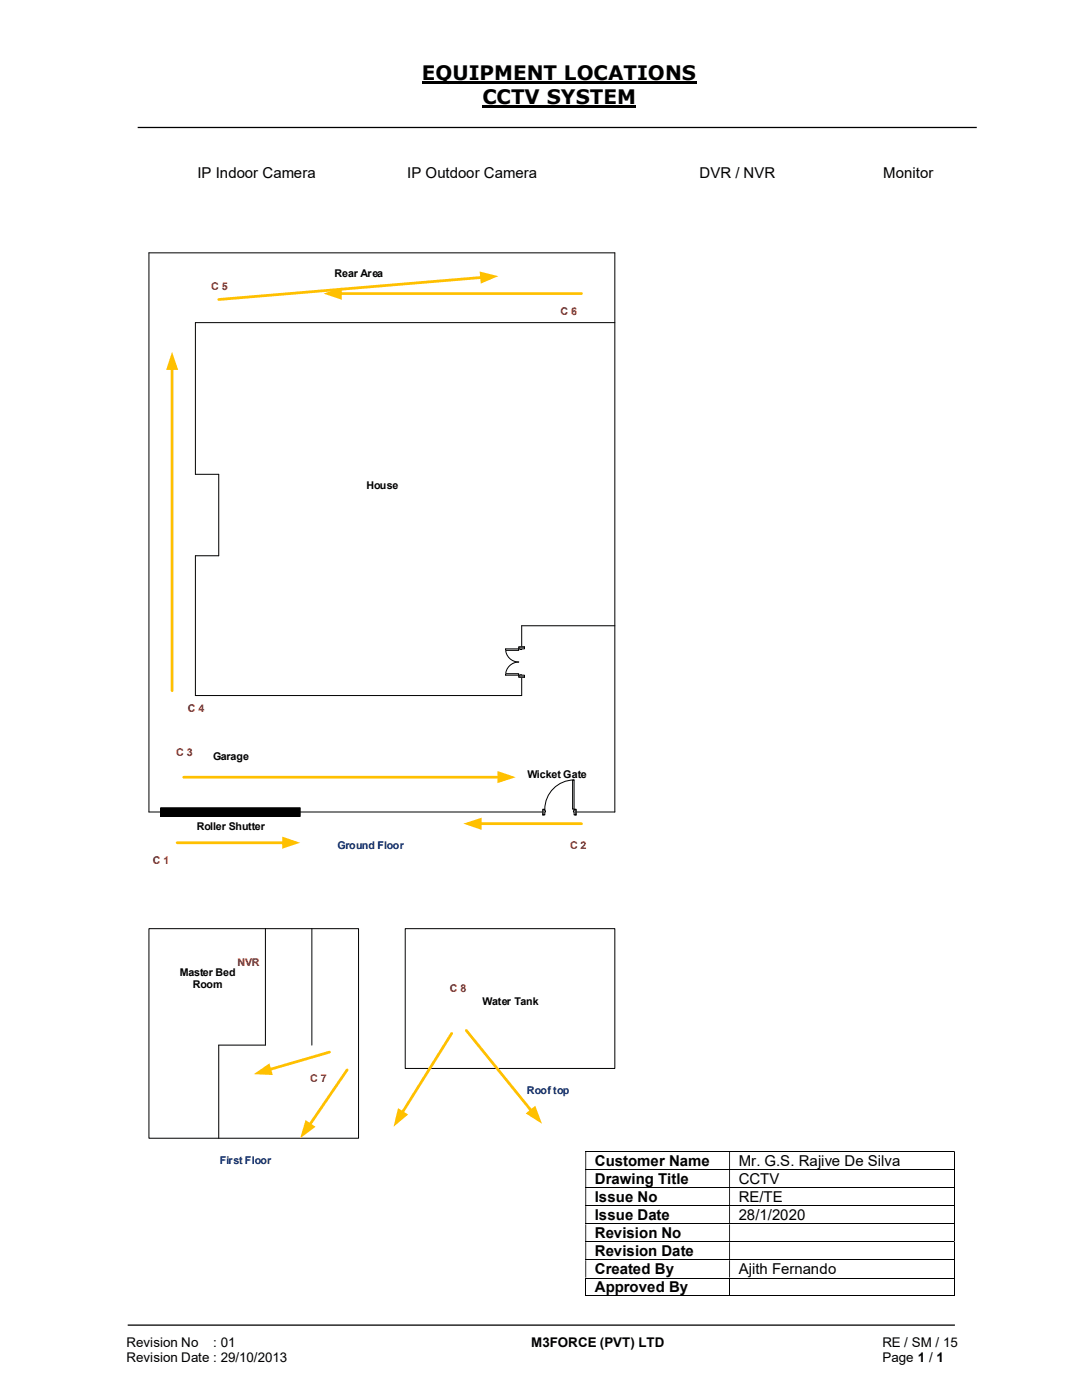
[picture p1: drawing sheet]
<svg xmlns="http://www.w3.org/2000/svg" width="216mm" height="279mm" viewBox="0 0 216 279" stroke-linecap="round" stroke-linejoin="round" font-family="sans-serif">
<path d="M84.2 16.5h54.8M96.3 21.3h30.7" fill="none" stroke="#000" stroke-width=".42"/>
<path d="M27.5 25.4h167.4M25.5 264.5h165" fill="none" stroke="#000" stroke-width=".25"/>
<g fill="none" stroke="#000" stroke-width=".2">
<path d="M116.8 229.8h73.6M116.8 233.4h73.6M116.8 237h73.6M190.5 229.9v3.4M190.5 233.5v3.4M190.5 237.1v3.4M116.8 240.6h73.6M116.8 244.3h73.6M116.8 247.8h73.6M116.8 251.4h73.6M116.8 255.1h73.6M116.8 258.6h28.7"/>
<path d="M116.9 255.1v3.6M145.6 255.1v3.6M145.7 258.6h44.7M190.5 240.7v3.5M190.5 244.3v3.4M190.5 247.9v3.4M190.5 251.5v3.5M190.5 255.1v3.6"/>
</g>
<g fill="#000">
<path d="M190.4 229.7h.1v.2h-.1zM116.8 229.9h.2v3.4h-.2zM145.5 229.9h.2v3.4h-.2z" fill-rule="evenodd"/>
<path d="M190.4 233.3h.1v.2h-.1zM116.8 233.5h.2v3.4h-.2zM145.5 233.5h.2v3.4h-.2z" fill-rule="evenodd"/>
<path d="M190.4 236.9h.1v.2h-.1zM116.8 237.1h.2v3.4h-.2zM145.5 237.1h.2v3.4h-.2z" fill-rule="evenodd"/>
<path d="M190.4 240.5h.1v.2h-.1zM116.8 240.7h.2v3.5h-.2zM145.5 240.7h.2v3.5h-.2z" fill-rule="evenodd"/>
<path d="M190.4 244.2h.1v.1h-.1zM116.8 244.3h.2v3.4h-.2zM145.5 244.3h.2v3.4h-.2z" fill-rule="evenodd"/>
<path d="M190.4 247.7h.1v.2h-.1zM116.8 247.9h.2v3.4h-.2zM145.5 247.9h.2v3.4h-.2z" fill-rule="evenodd"/>
<path d="M190.4 251.3h.1v.2h-.1zM116.8 251.5h.2v3.5h-.2zM145.5 251.5h.2v3.5h-.2z" fill-rule="evenodd"/>
</g>
<path d="M190.4 255h.1v.1h-.1zM190.4 258.6h.1v.1h-.1z" fill="#000"/>
<path d="M29.7 185.3h41.8v41.9h-41.8z" fill="#fff"/>
<path d="M29.7 50.5h93v111.6h-93zM122.7 64.4h-83.7v30.3h4.6v16.2h-4.6v27.9h65.1v-13.9h18.6M32 161.2h27.9v1.7h-27.9zM29.7 185.3h41.8v41.9h-41.8zM53 185.3v23.3h-9.4v18.6M62.2 185.3v23.3" fill="none" stroke="#000" stroke-width=".2"/>
<path d="M32 161.2h27.9v1.7h-27.9z" fill-rule="evenodd" fill="#000"/>
<path d="M67.9 58.6h48.1" fill="none" stroke="#ffc000" stroke-width=".55"/>
<path d="M64.6 58.6l3.6-1.2v2.4z" fill="#ffc000"/>
<path d="M108.3 161.5h6.6v1.2h-6.6z" fill="#fff"/>
<path d="M108.3 161.5h6.6v1.2h-6.6z" fill="none" stroke="#fff" stroke-width=".2"/>
<path d="M114.6 161.5v1.1h.3v-1.1zM108.3 161.5h.4v1.1h-.4z" fill-rule="evenodd" fill="#fff"/>
<path d="M108.7 161.8v-.3h-.4v1.1h.4v-.5M114.6 161.8v-.3h.3v1.1h-.3v-.5" fill="none" stroke="#000" stroke-width=".2"/>
<path d="M114.4 161.8v.3h.2v-.3zM108.7 161.8h.1v.3h-.1z" fill-rule="evenodd" fill="#fff"/>
<path d="M114.6 155.7a5.9 5.9 0 0 0-5.9 5.8M108.3 161.5v1.1M108.7 161.8h.1v.3h-.1M114.6 161.8h-.2v.3h.2M114.9 161.5v1.1" fill="none" stroke="#000" stroke-width=".2"/>
<path d="M114.3 155.7h.3v5.8h-.3z" fill-rule="evenodd" fill="#fff"/>
<path d="M114.3 155.7h.3v5.8h-.3z" fill="none" stroke="#000" stroke-width=".2"/>
<path d="M80.9 185.3h41.8v27.9h-41.8z" fill="#fff"/>
<path d="M80.9 185.3h41.8v27.9h-41.8z" fill="none" stroke="#000" stroke-width=".2"/>
<path d="M96.1 55.4l-52.5 4.4" fill="none" stroke="#ffc000" stroke-width=".55"/>
<path d="M95.7 54.2l3.7 .9-3.5 1.5z" fill="#ffc000"/>
<path d="M34.3 73.5v64.3" fill="none" stroke="#ffc000" stroke-width=".55"/>
<path d="M34.3 70.2l1.3 3.6h-2.5z" fill="#ffc000"/>
<path d="M95.8 164.4h20.2" fill="none" stroke="#ffc000" stroke-width=".55"/>
<path d="M92.5 164.4l3.6-1.2v2.4z" fill="#ffc000"/>
<path d="M36.7 155.1h62.9" fill="none" stroke="#ffc000" stroke-width=".55"/>
<path d="M99.3 153.9l3.6 1.2-3.6 1.2z" fill="#ffc000"/>
<path d="M35.3 168.2h21.3" fill="none" stroke="#ffc000" stroke-width=".55"/>
<path d="M56.3 167l3.6 1.2-3.6 1.2z" fill="#ffc000"/>
<path d="M65.7 210l-11.9 3.4" fill="none" stroke="#ffc000" stroke-width=".55"/>
<path d="M50.6 214.4l3.2-2.2 .6 2.3z" fill="#ffc000"/>
<path d="M93 205.7l13 16" fill="none" stroke="#ffc000" stroke-width=".55"/>
<path d="M104.9 222.2l1.9-1.5 1.4 3.6z" fill="#ffc000"/>
<path d="M90.1 206.2l-9.8 15.8" fill="none" stroke="#ffc000" stroke-width=".55"/>
<path d="M79.4 221.1l2 1.3-2.9 2.5z" fill="#ffc000"/>
<path d="M69.3 213.5l-7.5 11" fill="none" stroke="#ffc000" stroke-width=".55"/>
<path d="M61 223.5l1.9 1.4-3 2.3z" fill="#ffc000"/>
<path d="M103.5 129.1h1.2v6h-1.2z" fill-rule="evenodd" fill="#fff"/>
<path d="M103.5 129.1h1.2v6h-1.2z" fill="none" stroke="#fff" stroke-width=".2"/>
<path d="M103.5 129.1v.4h1.1v-.4zM103.5 134.7h1.1v.4h-1.1z" fill-rule="evenodd" fill="#fff"/>
<path d="M103.8 129.5h-.3v-.4h1.1v.4h-.5M103.8 134.7h-.3v.4h1.1v-.4h-.5" fill="none" stroke="#000" stroke-width=".2"/>
<path d="M103.8 129.5v.1h.3v-.1zM103.8 134.7h.3z" fill-rule="evenodd" fill="#fff"/>
<path d="M100.9 129.5a2.61 2.61 0 0 0 2.6 2.6 2.64 2.64 0 0 0-2.6 2.6M103.5 129.1h1.1M103.5 135.1h1.1M103.8 129.5v.1h.3v-.1M103.8 134.7h.3" fill="none" stroke="#000" stroke-width=".2"/>
<path d="M100.9 134.5h2.6v.2h-2.6z" fill="#fff"/>
<path d="M100.9 134.5h2.6v.2h-2.6z" fill="none" stroke="#000" stroke-width=".2"/>
<path d="M100.9 129.5h2.6v.3h-2.6z" fill="#fff"/>
<path d="M100.9 129.5h2.6v.3h-2.6z" fill="none" stroke="#000" stroke-width=".2"/>
<g font-size="4">
<text x="84.2" y="16">EQUIPMENT LOCATIONS</text>
<text x="96.3" y="20.8">CCTV SYSTEM</text>
</g>
<g font-size="3">
<text x="39.4" y="35.5">IP Indoor Camera</text>
<text x="81.3" y="35.5">IP Outdoor Camera</text>
<text x="139.6" y="35.5">DVR / NVR</text>
<text x="176.2" y="35.5">Monitor</text>
<text x="118.7" y="232.7">Customer Name</text>
<text x="147.4" y="232.7">Mr. G.S. Rajive De Silva</text>
<text x="118.7" y="236.3">Drawing Title</text>
<text x="118.7" y="239.9">Issue No</text>
<text x="147.4" y="236.3">CCTV</text>
<text x="147.4" y="239.9">RE/TE</text>
<text x="118.7" y="243.5">Issue Date</text>
<text x="147.4" y="243.5">28/1/2020</text>
<text x="118.7" y="247.1">Revision No</text>
<text x="118.7" y="250.7">Revision Date</text>
<text x="118.7" y="254.3">Created By</text>
<text x="118.7" y="257.9">Approved By</text>
<text x="147.4" y="254.3">Ajith Fernando</text>
</g>
<g font-size="2.7">
<text x="25.2" y="268.8">Revision No</text>
<text x="42.6" y="268.8">: 01</text>
<text x="106" y="268.8">M3FORCE (PVT) LTD</text>
<text x="176.1" y="268.8">RE / SM / 15</text>
<text x="25.2" y="271.8">Revision Date : 29/10/2013</text>
<text x="176.1" y="271.8">Page 1 / 1</text>
</g>
<g font-size="2.1" fill="#c00000">
<text x="42.1" y="57.9">C 5</text>
<text x="111.8" y="62.8">C 6</text>
<text x="37.5" y="142.1">C 4</text>
<text x="35.1" y="150.9">C 3</text>
<text x="30.5" y="172.3">C 1</text>
<text x="113.7" y="169.5">C 2</text>
<text x="47.4" y="192.8">NVR</text>
<text x="89.8" y="198">C 8</text>
<text x="61.9" y="216">C 7</text>
</g>
<g font-size="2.1">
<text x="66.8" y="55.2">Rear Area</text>
<text x="73.1" y="97.7">House</text>
<text x="42.5" y="151.8">Garage</text>
<text x="105.2" y="155.2">Wicket Gate</text>
<text x="39.2" y="165.7">Roller Shutter</text>
<text x="35.9" y="194.7">Master Bed</text>
<text x="38.5" y="197.2">Room</text>
<text x="96.3" y="200.6">Water Tank</text>
</g>
<g font-size="2.1" fill="#002060">
<text x="67.4" y="169.5">Ground Floor</text>
<text x="105.2" y="218.4">Roof top</text>
<text x="43.9" y="232.3">First Floor</text>
</g>
</svg>
